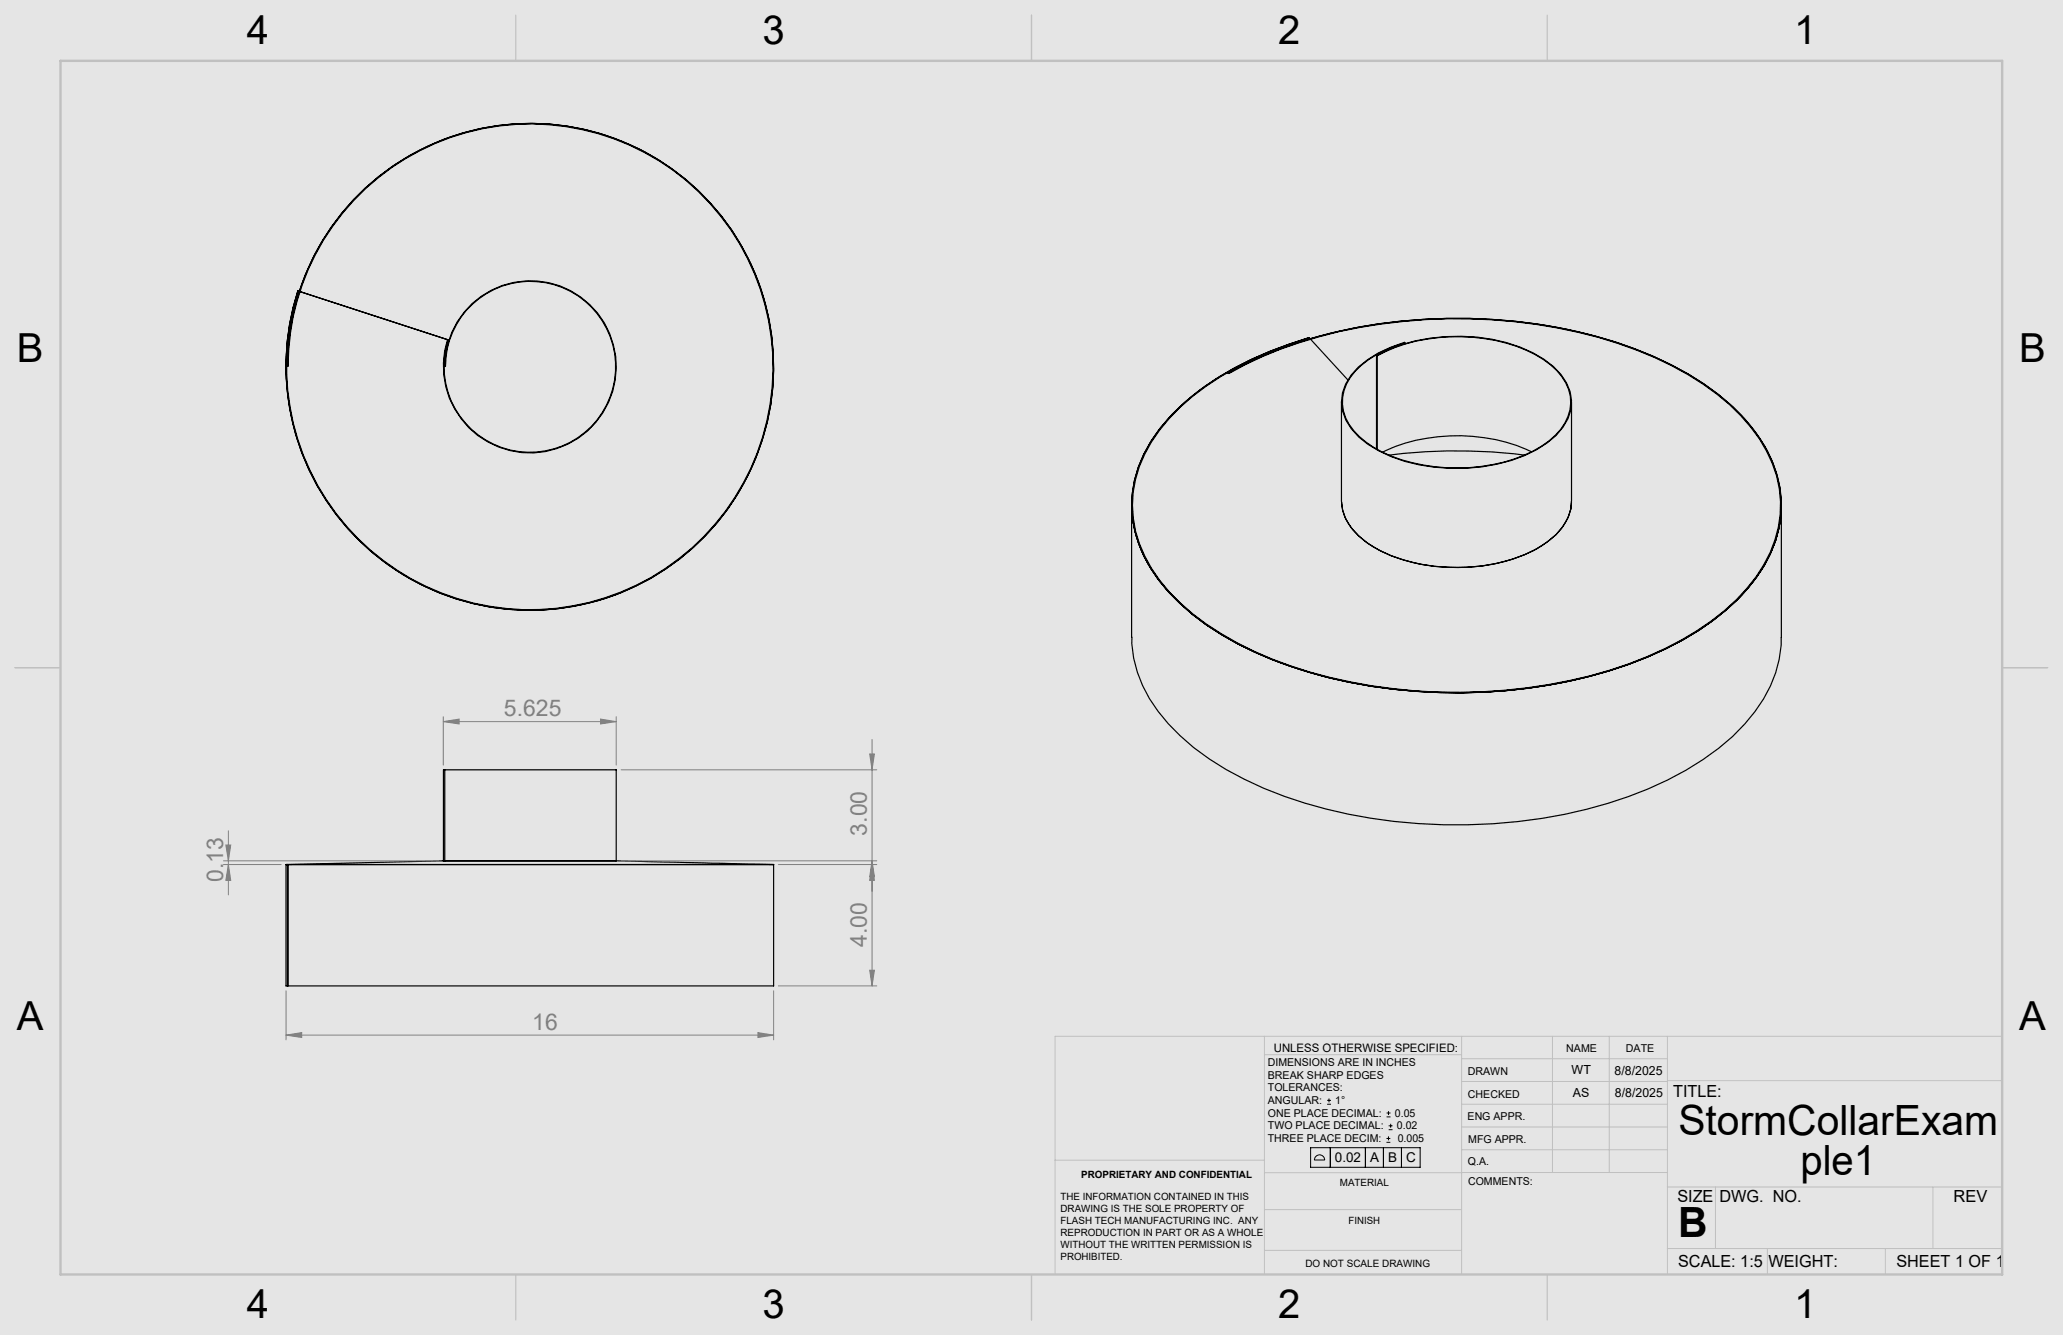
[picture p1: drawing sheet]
<svg xmlns="http://www.w3.org/2000/svg" width="432mm" height="279mm" viewBox="0 0 432 279" stroke-linecap="round" stroke-linejoin="round" font-family="sans-serif">
<path d="M0 0h431.8v279.4h-431.8z" fill="none" stroke="#e6e6db" stroke-width=".21"/>
<path d="M0 0h431.8v279.4h-431.8z" fill="#e6e6db"/>
<g fill="none" stroke="#000" stroke-width=".25">
<path d="M74 41.8a51 51 0 0 1 71.5-2.4 51 51 0 0 1 3.4 71.5 51 51 0 0 1-71.5 4.3 51.2 51.2 0 0 1-15.1-54.3 51 51 0 0 0 27.9 62.5 51 51 0 0 0 65-21.5 51 51 0 0 0-14.9-66.8 50.8 50.8 0 0 0-80.1 41.6 50.7 50.7 0 0 1 13.8-34.9zM62.3 60.9h.1M62.3 60.9l31.4 10.2M62.5 60.9a50.9 50.9 0 0 0 31.9 64 50.9 50.9 0 0 0 64.4-31 50.9 50.9 0 0 0-30.2-64.8 50.7 50.7 0 0 0-68.3 47.6M92.8 76.7h.1M93.7 71.1h.1a17.9 17.9 0 0 0 11.5 22.8 17.9 17.9 0 0 0 22.7-11.8 17.9 17.9 0 0 0-12-22.5 17.8 17.8 0 0 0-22.8 17.1h-.3M93.7 71.1a18.1 18.1 0 0 0 10.5 22.4 18.1 18.1 0 0 0 23-9.1 18.1 18.1 0 0 0-7.7-23.5 17.9 17.9 0 0 0-26.4 15.8M257.1 78.1a94.3 94.3 0 0 1 41.2-11.3 107.6 107.6 0 0 1 44.4 6.4 59.9 59.9 0 0 1 21.8 13.7 28.1 28.1 0 0 1 8.4 18.1l-.1 1.3M274 70.7a69.6 69.6 0 0 0-25.9 13.4 31.7 31.7 0 0 0-10.7 16.5 24.6 24.6 0 0 0 4.7 20.3 49.1 49.1 0 0 0 17.4 14.1 102 102 0 0 0 46.9 10 104.7 104.7 0 0 0 38.5-7.5 54.4 54.4 0 0 0 21.9-15.6 24.4 24.4 0 0 0 4-25.7 38.3 38.3 0 0 0-14.2-15.9 84.1 84.1 0 0 0-33.5-12.3 114.1 114.1 0 0 0-49.3 3 78.7 78.7 0 0 0-16.7 7.1M274 70.7a72 72 0 0 0-24.6 12.2 33.3 33.3 0 0 0-11.9 17.5l-.5 2.6-.1 3.2M274 70.7l8.2 8.9M274.1 70.8a71.2 71.2 0 0 0-24.5 12.2 33.6 33.6 0 0 0-11.9 17.4 24 24 0 0 0 3.3 18.6 45.5 45.5 0 0 0 17.9 15.5 94.5 94.5 0 0 0 37.4 10.1 111.2 111.2 0 0 0 44.7-5.7 63.7 63.7 0 0 0 22.4-13.4 29.3 29.3 0 0 0 9.2-17.8 25 25 0 0 0-6.2-18.3 52 52 0 0 0-20.1-14.6 105.8 105.8 0 0 0-48-7.9 97.6 97.6 0 0 0-37.7 9.4l-3.4 1.9-.1-.1"/>
<path d="M288.1 74.4l.2 .1M288.1 74.4v19.5M288.3 74.5v19.5M294 71.8a21.3 21.3 0 0 0-11.4 7.2 8.8 8.8 0 0 0 .8 11.1 24.4 24.4 0 0 0 14.5 7.2 37.7 37.7 0 0 0 23-2.9 14.5 14.5 0 0 0 7.3-7.3 8.7 8.7 0 0 0-2.4-9.6 26.5 26.5 0 0 0-15.1-6.6 36.7 36.7 0 0 0-22.4 3.6M294 71.8v-.2a22.4 22.4 0 0 0-11.2 6.9 8.7 8.7 0 0 0 0 11.2 19.3 19.3 0 0 0 8.4 5.9 39.3 39.3 0 0 0 27.9-.2 17.4 17.4 0 0 0 9.1-7.8 8.6 8.6 0 0 0-1.5-9.2 24.4 24.4 0 0 0-14.4-7.4 39.6 39.6 0 0 0-21.7 2.2l-2.5 1.2M294 71.8v.1M280.8 84.1v20.7a9.7 9.7 0 0 0 3.6 7.3 28.2 28.2 0 0 0 15.9 6.4 37.1 37.1 0 0 0 21.3-3.6 13.6 13.6 0 0 0 7.2-8.4l.1-1.6M290.8 95.2a111.7 111.7 0 0 1 28.3 0M320.5 94.5a37.2 37.2 0 0 0-31.1 .2M328.9 84.2v20.7M236.9 106.6v26.7M236.9 105.7v.7"/>
<path d="M280.8 105.1a9.7 9.7 0 0 0 3.6 7 28.2 28.2 0 0 0 15.9 6.4 35.8 35.8 0 0 0 22.5-4.3 12.4 12.4 0 0 0 6-7.7l.1-1.3M372.9 106.7v26.7a25.4 25.4 0 0 1-5.6 15.5 50 50 0 0 1-18.3 14.4 102.3 102.3 0 0 1-46.9 9.3 101 101 0 0 1-41.6-9.5 47.5 47.5 0 0 1-19.9-16.9 24.5 24.5 0 0 1-3.7-12.9M372.9 105.8a26.2 26.2 0 0 1-7.1 17.4 54.5 54.5 0 0 1-20.9 14.3 109.9 109.9 0 0 1-57.7 6.2 87.7 87.7 0 0 1-31.8-11 44.2 44.2 0 0 1-14.5-13.7 25.4 25.4 0 0 1-4-12.6M93.1 161.1v19.1h-.3M59.9 180.9v25.4h102v-25.4M59.9 180.9h.4v25.4M59.9 180.9h102M92.8 180.2l-32.6 .7v25.4M92.8 180.2h36.2M128.9 180.2h-36.1l.1-19.1h36.1v19.1M129 180.2l32.9 .7"/>
</g>
<g fill="none" stroke="#000" stroke-width=".21">
<path d="M277.8 231.1h.8M277.8 230.3h.8M278.2 229.9v.8M290.2 239.1h.8M290.2 238.3h.8M290.2 233.8h.8M290.2 232.9h.8M290.6 232.6v.8M290.6 237.8v.9M290.7 236.4h.8M290.7 235.6h.8M291.1 235.2v.8"/>
<path d="M274.3 240.2h23v4.1h-23zM275.6 241.9a1.11 1.11 0 0 1 1.7 .9h-2.2zM278.4 240.2v4.1M285.8 240.2v4.1M289.6 240.2v4.1M293.3 240.2v4.1"/>
</g>
<g fill="none" stroke="#808080" stroke-width=".21">
<path d="M92.8 151l3.3-.5v1zM92.8 150v10.1M92.8 151h36.2M125.7 150.5l3.3 .5-3.3 .5zM129 150v10.1M182 157.8h1l-.5 3.3zM182.5 154.8v51.5M47.3 176.8h1l-.5 3.4zM47.8 173.9v13.4M130 161.1h53.5M46.8 180.2h45M46.8 180.9h12"/>
<path d="M47.8 180.9l.5 3.4h-1zM130 180.2h53.5M162.9 180.9h20.6M182.5 180.2l.5 3.3h-1zM182.5 180.9l.5 3.4h-1zM59.9 216.6l3.2-.5v1zM59.9 207.4v10.2M59.9 216.6h102M158.6 216.1l3.3 .5-3.3 .5zM161.9 207.4v10.2M162.9 206.3h20.6M182 203.1h1l-.5 3.2z"/>
</g>
<g fill="none" stroke="#c0c0c0" stroke-width=".21">
<path d="M264.7 216.9v49.8M305.9 216.9v49.8M324.9 216.9v28.5M336.8 216.9v28.5M349 216.9v49.8M419.1 216.9h-198.3v49.8M264.7 220.7h41.2M305.9 231.1h43.1M305.9 226.3h43.1M305.9 221.6h43.1M305.9 235.9h43.1M349 226.2h70.1"/>
<path d="M220.8 242.8h43.9M264.7 253.2h41.2M305.9 240.6h43.1M349 248.4h70.1M349 245.4h-84.3M359.1 248.4v12.9M404.6 248.4v12.9M264.7 261.7h41.2M349 261.3h70.1M369.9 261.3v5.4M394.6 261.3v5.4"/>
</g>
<path d="M107.9 3.2v9.5M215.9 3.2v9.5M323.8 3.2v9.5M3.1 139.7h9.6M419.1 139.7h9.5M107.9 266.7v9.6M215.9 266.7v9.6M323.8 266.7v9.6" fill="none" stroke="#c0c0c0" stroke-width=".25"/>
<path d="M12.7 12.7h406.4v254h-406.4z" fill="none" stroke="#c0c0c0" stroke-width=".5"/>
<g fill="#808080">
<path d="M92.8 151l3.3-.5v1zM125.7 150.5l3.3 .5-3.3 .5z"/>
<path d="M47.3 176.8h1l-.5 3.4zM47.8 180.9l.5 3.4h-1z"/>
<path d="M182.5 180.2l.5 3.3h-1zM182 157.8h1l-.5 3.3zM182 203.1h1l-.5 3.2zM182.5 180.9l.5 3.4h-1z"/>
<path d="M59.9 216.6l3.2-.5v1zM158.6 216.1l3.3 .5-3.3 .5z"/>
</g>
<g font-size="8.7">
<text x="351.3" y="237.6">StormCollarExam</text>
<text x="376.9" y="245.8">ple1</text>
<text x="351.3" y="259">B</text>
</g>
<g font-size="8.4">
<text x="51.6" y="9.2">4</text>
<text x="159.6" y="9.2">3</text>
<text x="267.5" y="9.2">2</text>
<text x="375.5" y="9.2">1</text>
<text x="3.6" y="75.8">B</text>
<text x="422.7" y="75.8">B</text>
<text x="3.6" y="215.5">A</text>
<text x="422.7" y="215.5">A</text>
<text x="51.6" y="275.9">4</text>
<text x="159.6" y="275.9">3</text>
<text x="267.5" y="275.9">2</text>
<text x="375.5" y="275.9">1</text>
</g>
<g font-size="4.8" fill="#808080">
<text x="105.5" y="149.9">5.625</text>
<text x="181.5" y="174.9" transform="rotate(-90 181.5 174.9)">3.00</text>
<text x="46.7" y="184.6" transform="rotate(-90 46.7 184.6)">0.13</text>
<text x="181.5" y="198.2" transform="rotate(-90 181.5 198.2)">4.00</text>
<text x="111.4" y="215.5">16</text>
</g>
<g font-size="3.5">
<text x="350.2" y="229.5">TITLE:</text>
<text x="351.1" y="251.5">SIZE</text>
<text x="359.9" y="251.6">DWG. NO.</text>
<text x="408.9" y="251.7">REV</text>
<text x="351.2" y="265.1">SCALE: 1:5</text>
<text x="370.1" y="265.2">WEIGHT:</text>
<text x="396.9" y="265.1">SHEET 1 OF 1</text>
</g>
<g font-size="2.8">
<text x="279.4" y="243.2">0.02</text>
<text x="286.8" y="243.2">A</text>
<text x="290.5" y="243.2">B</text>
<text x="294.3" y="243.2">C</text>
</g>
<g font-size="2.6">
<text x="329" y="224.8">WT</text>
<text x="338" y="224.9">8/8/2025</text>
<text x="329.2" y="229.6">AS</text>
<text x="338" y="229.7">8/8/2025</text>
</g>
<text font-size="2.4" x="266.6" y="220.1">UNLESS OTHERWISE SPECIFIED:</text>
<g font-size="2.3">
<text x="327.8" y="220.1">NAME</text>
<text x="340.3" y="220.1">DATE</text>
<text x="265.4" y="223.1">DIMENSIONS ARE IN INCHES</text>
<text x="265.4" y="225.7">BREAK SHARP EDGES</text>
<text x="307.2" y="224.9">DRAWN</text>
<text x="265.4" y="228.4">TOLERANCES:</text>
<text x="265.4" y="231">ANGULAR:</text>
<text x="265.4" y="233.7">ONE PLACE DECIMAL:</text>
<text x="279.5" y="231">1°</text>
<text x="292" y="233.7">0.05</text>
<text x="307.3" y="229.8">CHECKED</text>
<text x="265.4" y="236.3">TWO PLACE DECIMAL:</text>
<text x="265.4" y="239">THREE PLACE DECIM:</text>
<text x="292.4" y="236.3">0.02</text>
<text x="292.5" y="239">0.005</text>
<text x="307.2" y="234.4">ENG APPR.</text>
<text x="307.3" y="239.2">MFG APPR.</text>
<text x="307.3" y="243.9">Q.A.</text>
<text x="307.3" y="248.1">COMMENTS:</text>
</g>
<g font-size="2.1">
<text x="222" y="251.1">THE INFORMATION CONTAINED IN THIS</text>
<text x="226.3" y="246.6">PROPRIETARY AND CONFIDENTIAL</text>
<text x="280.4" y="248.1">MATERIAL</text>
<text x="222" y="253.7">DRAWING IS THE SOLE PROPERTY OF</text>
<text x="222" y="256.2">FLASH TECH MANUFACTURING INC. ANY</text>
<text x="282.3" y="256.2">FINISH</text>
<text x="222" y="258.7">REPRODUCTION IN PART OR AS A WHOLE</text>
<text x="222" y="261.2">WITHOUT THE WRITTEN PERMISSION IS</text>
<text x="222" y="263.7">PROHIBITED.</text>
<text x="273.2" y="265.2">DO NOT SCALE DRAWING</text>
</g>
</svg>
